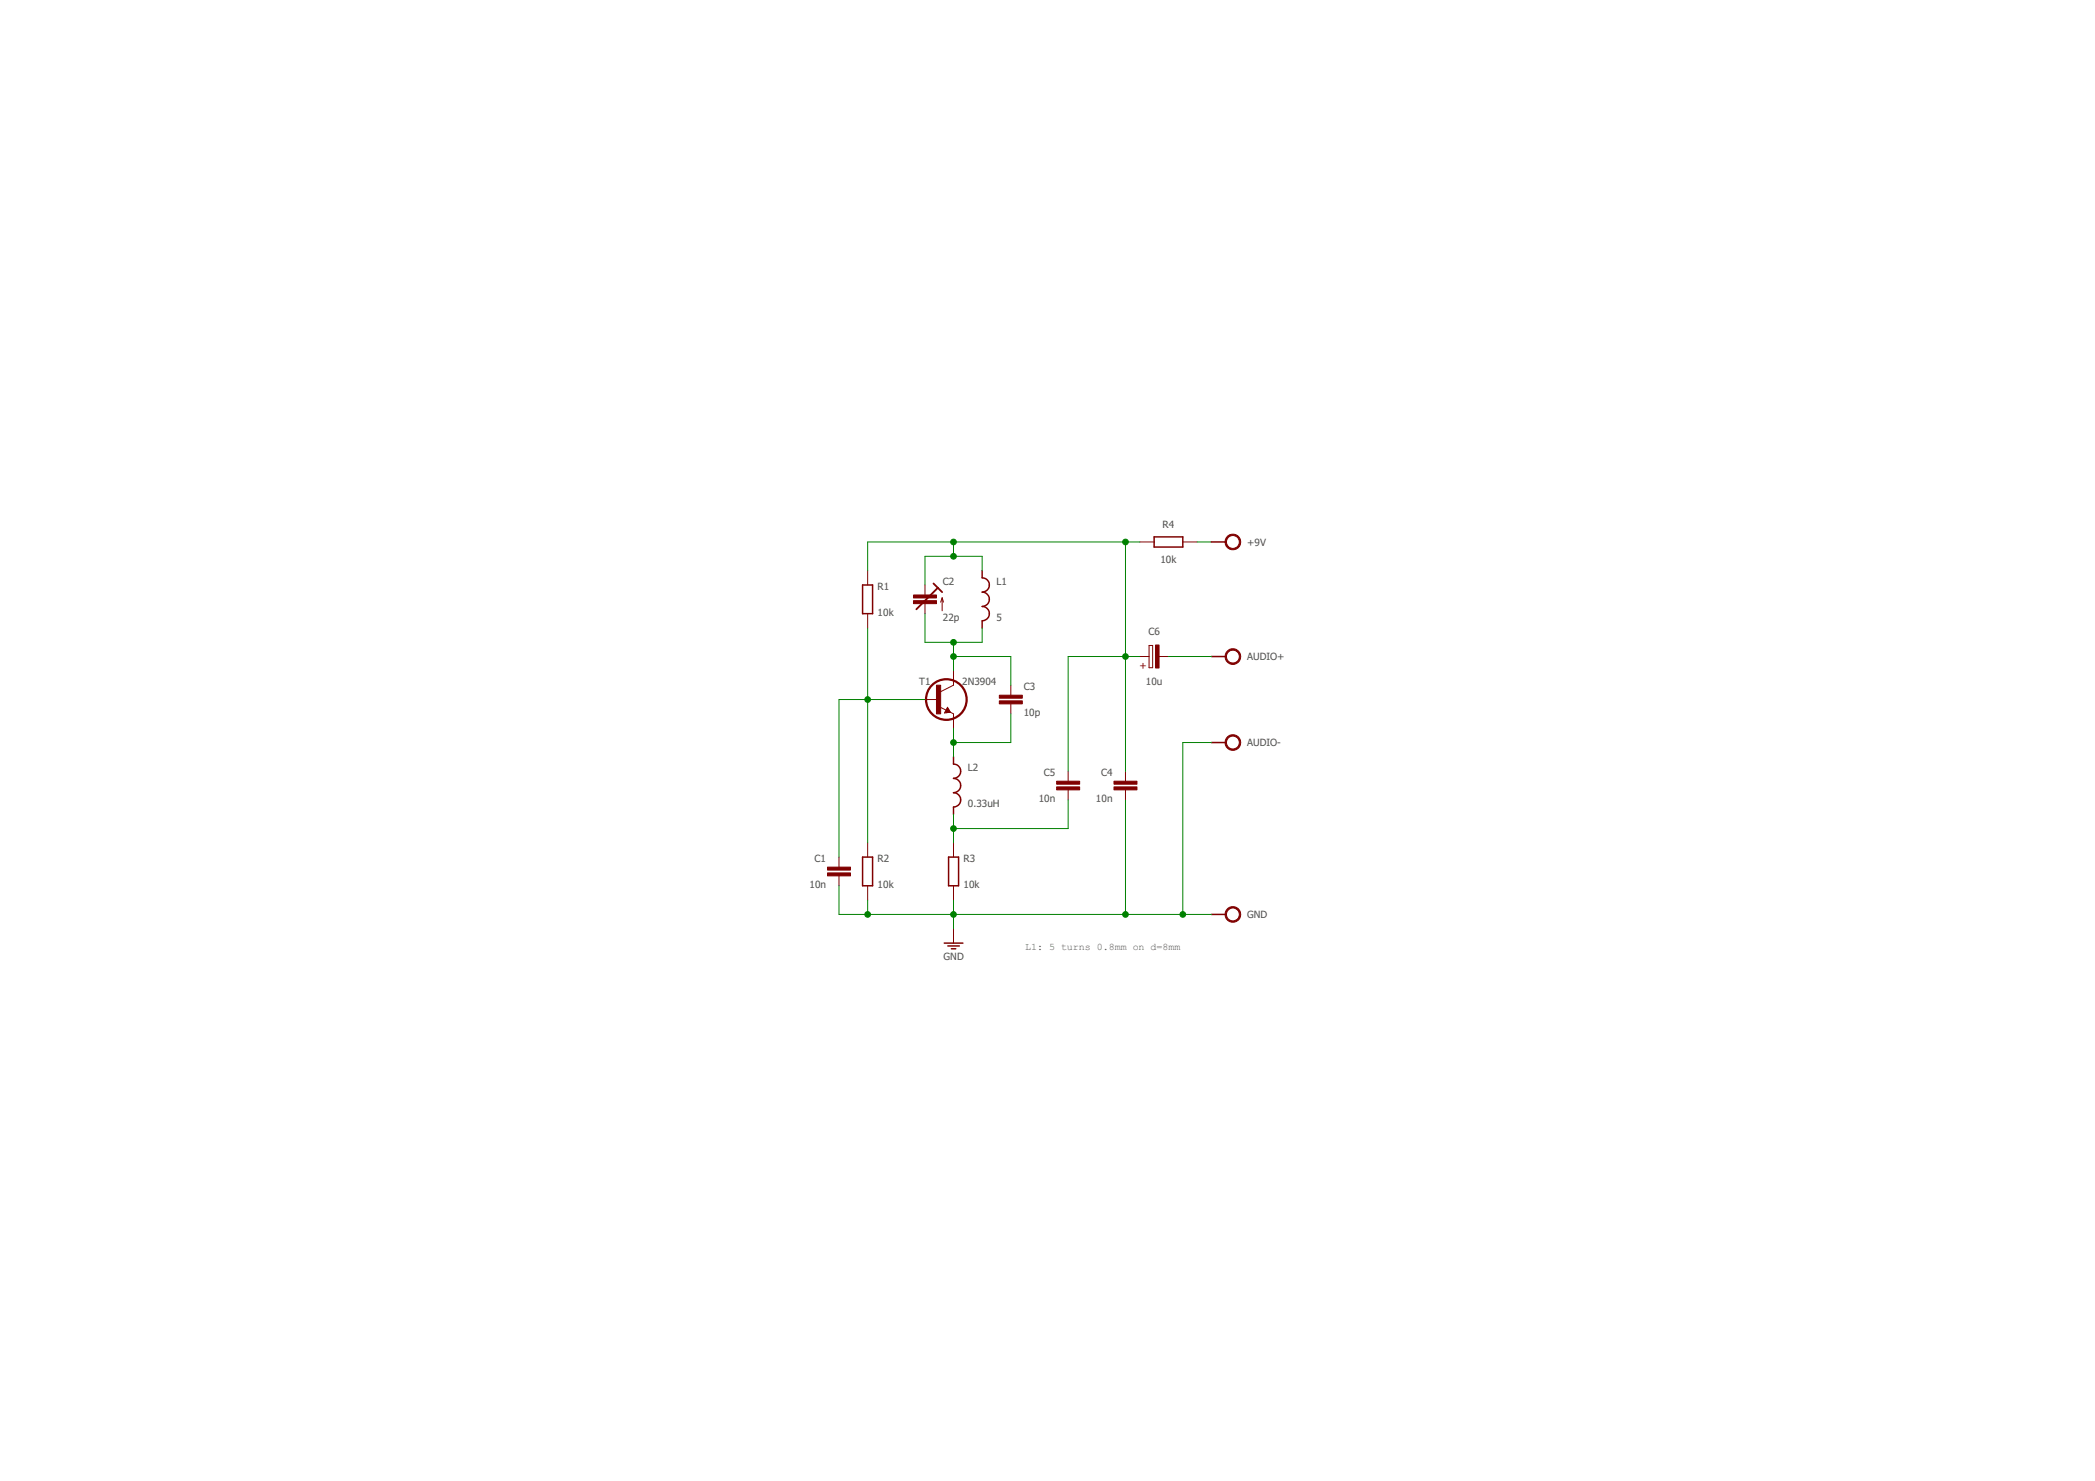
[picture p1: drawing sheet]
<svg xmlns="http://www.w3.org/2000/svg" width="297mm" height="210mm" viewBox="0 0 297 210" stroke-linecap="round" stroke-linejoin="round" font-family="sans-serif">
<g fill="none" stroke="#800000" stroke-width=".14">
<path d="M161.6 76.8h2M167.7 76.8h2M123 80.9v2M123 87v2M131.1 99.1h2.1M131.1 82.9v1.4M131.1 85.6v1.4M133.6 84.7v1.9M133.6 84.7l.2 .6M133.6 84.7l-.2 .6M135.2 95.1v2l-2 1M143.3 97.1v1.4"/>
<path d="M143.3 99.8v1.4M161.6 93h1.3M162.9 91.5h.5v3.1h-.5zM164.2 93h1.5M123 119.5v2M133.4 100.3l1.3 .6M134.3 100.2l.4 .7-.8 .1zM134.7 100.9l.5 .3v2M135.2 119.5v2M151.4 109.3v1.4M151.4 112v1.4M159.6 109.3v1.4"/>
<path d="M159.6 112v1.4M119 121.5v1.4M119 124.1v1.4M123 125.5v2.1M135.2 125.5v2.1M135.2 131.6v2.1"/>
</g>
<g fill="#800000" stroke="#800000" stroke-width=".14">
<path d="M117.3 123.7h3.3v.4h-3.3z"/>
<path d="M117.3 122.9h3.3v.4h-3.3z"/>
<path d="M132.8 97.1h.6v4.1h-.6z"/>
<path d="M129.5 85.1h3.3v.5h-3.3z"/>
<path d="M129.5 84.3h3.3v.5h-3.3z"/>
<path d="M141.7 99.3h3.2v.5h-3.2z"/>
<path d="M141.7 98.5h3.2v.5h-3.2z"/>
<path d="M157.9 111.5h3.3v.5h-3.3z"/>
<path d="M157.9 110.7h3.3v.4h-3.3z"/>
<path d="M149.8 111.5h3.3v.5h-3.3z"/>
<path d="M149.8 110.7h3.3v.4h-3.3z"/>
<path d="M163.8 91.4h.5v3.3h-.5z"/>
</g>
<g fill="none" stroke="#800000" stroke-width=".21">
<path d="M163.6 76.1h4.1v1.4h-4.1zM171.7 76.8h2.1M122.3 82.9h1.4v4.1h-1.4zM139.3 80.9v1a1.02 1.02 0 0 1 1 1 1.02 1.02 0 0 1-1 1 1.02 1.02 0 0 1 1 1 1.02 1.02 0 0 1-1 1.1 1.02 1.02 0 0 1 1 1 1.02 1.02 0 0 1-1 1v1M171.7 93h2.1M134.3 100.4l-.2 .5h.3l-.1-.3M135.2 107.3v1a1.02 1.02 0 0 1 1 1 1.02 1.02 0 0 1-1 1 1.02 1.02 0 0 1 1 1 1.02 1.02 0 0 1-1 1.1 1.02 1.02 0 0 1 1 1 1.02 1.02 0 0 1-1 1v1M171.7 105.2h2.1M122.3 121.5h1.4v4h-1.4zM133.9 133.7h2.6M134.4 134.1h1.6M134.5 121.5h1.4v4h-1.4z"/>
<path d="M134.9 134.5h.6M171.7 129.6h2.1"/>
</g>
<path d="M132.4 82.7l1.2 1.2M133 83.3l-3.1 3.1M134.3 100.4l.3 .5h-.5" fill="none" stroke="#800000" stroke-width=".25"/>
<circle cx="134.2" cy="99.1" r="2.88" fill="none" stroke="#800000" stroke-width=".32"/>
<g fill="#800000" stroke="#800000" stroke-width=".14">
<path d="M174.1 92.2a1.11 1.11 0 0 1 1.7 .4 1.11 1.11 0 0 1-.7 1.5 1.11 1.11 0 0 1-1.4-1.1h.2a.92 .92 0 0 1 1.3-.8 .92 .92 0 0 1 .2 1.5 .92 .92 0 0 1-1.5-.4v-.3h-.2l.2-.5z" fill-rule="evenodd"/>
<path d="M174.1 76a1.11 1.11 0 0 1 1.7 .3 1.11 1.11 0 0 1-.7 1.6 1.11 1.11 0 0 1-1.4-1.1h.2a.91 .91 0 0 1 1.3-.8 .91 .91 0 0 1 .2 1.5 .91 .91 0 0 1-1.5-.4v-.3h-.2v-.3z" fill-rule="evenodd"/>
<path d="M174.1 128.8a1.11 1.11 0 0 1 1.7 .3 1.11 1.11 0 0 1-.7 1.6 1.11 1.11 0 0 1-1.4-1.1h.2a.91 .91 0 0 1 1.3-.9 .91 .91 0 0 1 .2 1.6 .91 .91 0 0 1-1.5-.4v-.3h-.2v-.3z" fill-rule="evenodd"/>
<path d="M174.1 104.4a1.11 1.11 0 0 1 1.7 .3 1.11 1.11 0 0 1-.7 1.6 1.11 1.11 0 0 1-1.4-1.1h.2a.91 .91 0 0 1 1.3-.8 .91 .91 0 0 1 .2 1.5 .91 .91 0 0 1-1.5-.4v-.3h-.2v-.3z" fill-rule="evenodd"/>
</g>
<g fill="none" stroke="#008000" stroke-width=".14">
<path d="M135.2 76.8v2M159.6 76.8v32.5M161.6 76.8h-38.6v4.1M169.7 76.8h2M123 89v30.5M131.1 99.1h-12.1v22.4M131.1 87v4h8.2v-2M135.2 91v4.1M135.2 93h8.1v4.1M139.3 80.9v-2.1h-8.2v4.1M161.6 93h-10.2v16.3M165.7 93h6"/>
<path d="M135.2 103.2v4.1M135.2 115.4v4.1M143.3 101.2v4h-8.1M151.4 113.4v4h-16.2M159.6 113.4v16.2M171.7 105.2h-4v24.4M119 125.5v4.1h52.7M123 127.6v2M135.2 127.6v4"/>
</g>
<g fill="#008000" stroke="#008000" stroke-width=".14">
<circle cx="123" cy="99.1" r=".4"/>
<circle cx="135.2" cy="117.4" r=".4"/>
<circle cx="135.2" cy="105.2" r=".4"/>
<circle cx="135.2" cy="91" r=".4"/>
<circle cx="135.2" cy="93" r=".4"/>
<circle cx="135.2" cy="78.8" r=".4"/>
<circle cx="159.6" cy="76.8" r=".4"/>
<circle cx="135.2" cy="76.8" r=".4"/>
<circle cx="159.6" cy="93" r=".4"/>
<circle cx="135.2" cy="129.6" r=".4"/>
<circle cx="123" cy="129.6" r=".4"/>
<circle cx="159.6" cy="129.6" r=".4"/>
<circle cx="167.7" cy="129.6" r=".4"/>
</g>
<g font-size="1.4" fill="#505050">
<text x="164.8" y="74.8">R4</text>
<text x="176.8" y="77.3">+9V</text>
<text x="124.4" y="83.6">R1</text>
<text x="133.7" y="82.9">C2</text>
<text x="141.3" y="82.9">L1</text>
<text x="164.5" y="79.9">10k</text>
<text x="124.4" y="87.3">10k</text>
<text x="133.7" y="88">22p</text>
<text x="141.3" y="88">5</text>
<text x="162.8" y="90">C6</text>
<text x="176.8" y="93.6">AUDIO+</text>
<text x="130.3" y="97.1">T1</text>
<text x="136.4" y="97.1">2N3904</text>
<text x="145.2" y="101.5">10p</text>
<text x="145.2" y="97.8">C3</text>
<text x="162.5" y="97.1">10u</text>
<text x="176.8" y="105.8">AUDIO-</text>
<text x="137.2" y="109.3">L2</text>
<text x="147.3" y="113.7">10n</text>
<text x="148" y="110">C5</text>
<text x="155.4" y="113.7">10n</text>
<text x="156.1" y="110">C4</text>
<text x="137.2" y="114.4">0.33uH</text>
<text x="114.8" y="125.9">10n</text>
<text x="115.5" y="122.2">C1</text>
<text x="124.4" y="125.9">10k</text>
<text x="124.4" y="122.2">R2</text>
<text x="136.6" y="125.9">10k</text>
<text x="136.6" y="122.2">R3</text>
<text x="176.8" y="130.1">GND</text>
<text x="133.8" y="136.1">GND</text>
<text x="145.4" y="134.7">L1: 5 turns 0.8mm on d=8mm</text>
</g>
<text font-size="1.4" fill="#800000" x="161.6" y="94.8">+</text>
</svg>
